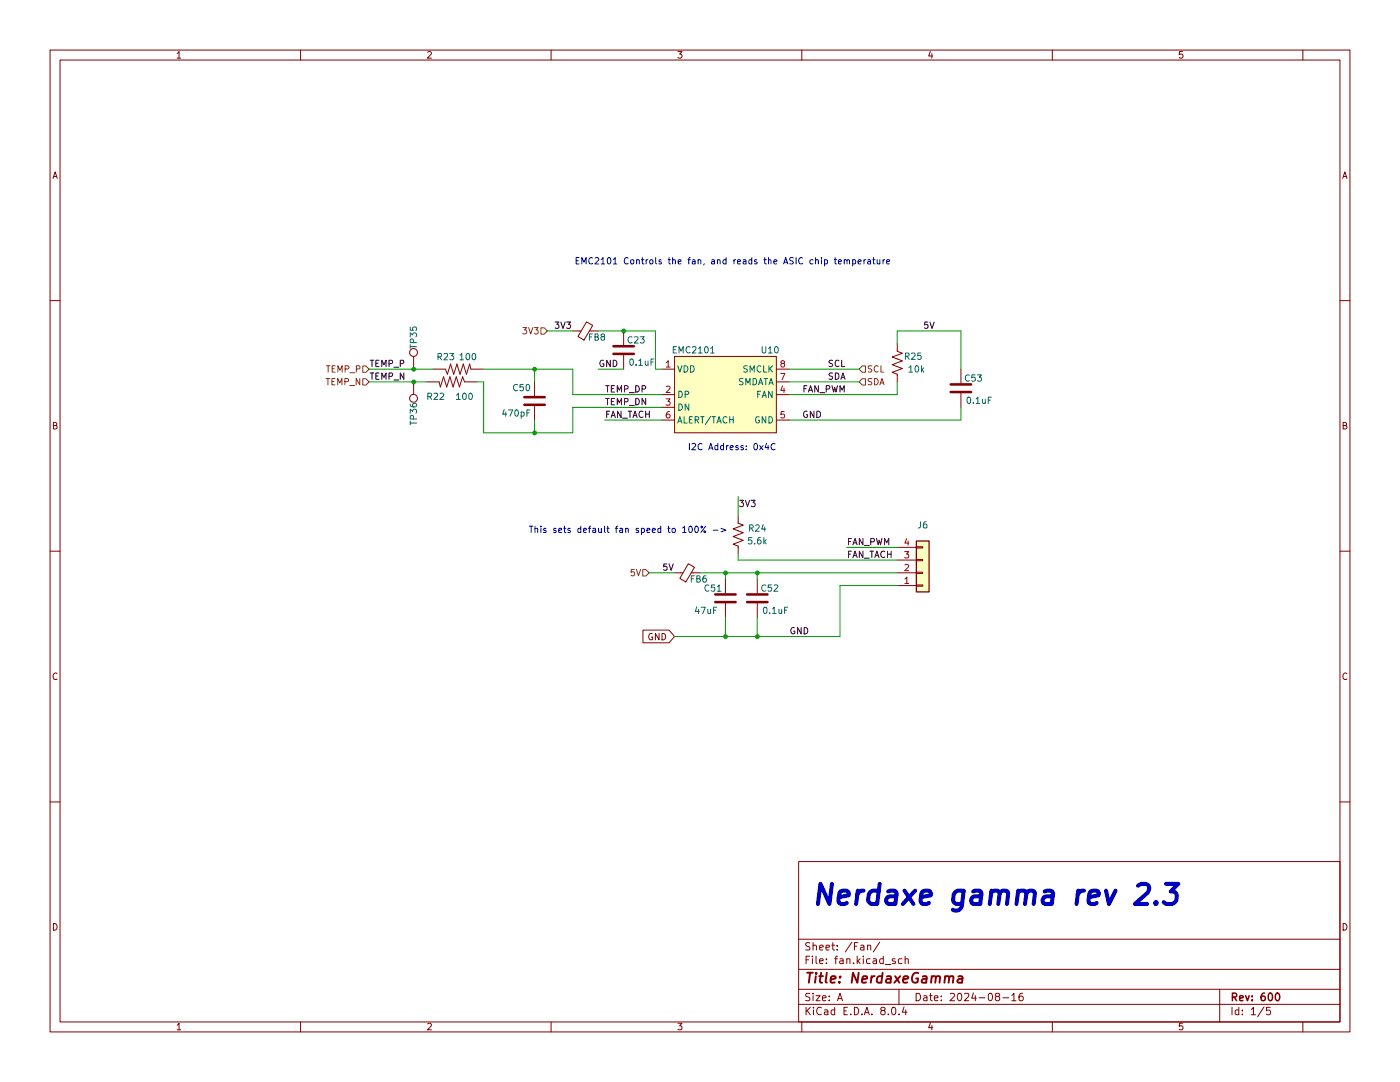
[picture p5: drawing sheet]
(kicad_sch
 (version 20231120)
 (generator "eeschema")
 (generator_version "8.0")
 (paper "A")
 (title_block
  (title "NerdaxeGamma")
  (date "2024-08-16")
  (rev "600"))
 (lib_symbols
  (symbol "Connector:TestPoint"
   (pin_numbers hide)
   (pin_names
    (offset 0.762) hide) (exclude_from_sim no) (in_bom yes) (on_board yes)
   (property "Reference" "TP" (at 0 6.858 0) (effects (font (size 1.27 1.27))))
   (property "Value" "TestPoint" (at 0 5.08 0) (effects (font (size 1.27 1.27))))
   (property "Footprint" "" (at 5.08 0 0) (effects (font (size 1.27 1.27)) (hide yes)))
   (property "Datasheet" "~" (at 5.08 0 0) (effects (font (size 1.27 1.27)) (hide yes)))
   (property "Description" "test point" (at 0 0 0) (effects (font (size 1.27 1.27)) (hide yes)))
   (symbol "TestPoint_0_1"
    (circle (center 0 3.302) (radius 0.762) (stroke (width 0) (type default)) (fill (type none))))
   (symbol "TestPoint_1_1"
    (pin passive line (at 0 0 90) (length 2.54) (name "1" (effects (font (size 1.27 1.27)))) (number "1" (effects (font (size 1.27 1.27)))))))
  (symbol "Connector_Generic:Conn_01x04"
   (pin_names
    (offset 1.016) hide) (exclude_from_sim no) (in_bom yes) (on_board yes)
   (property "Reference" "J" (at 0 5.08 0) (effects (font (size 1.27 1.27))))
   (property "Value" "Conn_01x04" (at 0 -7.62 0) (effects (font (size 1.27 1.27))))
   (property "Footprint" "" (at 0 0 0) (effects (font (size 1.27 1.27)) (hide yes)))
   (property "Datasheet" "~" (at 0 0 0) (effects (font (size 1.27 1.27)) (hide yes)))
   (property "Description" "Generic connector, single row, 01x04, script generated (kicad-library-utils/schlib/autogen/connector/)" (at 0 0 0) (effects (font (size 1.27 1.27)) (hide yes)))
   (symbol "Conn_01x04_1_1"
    (rectangle (start -1.27 -4.953) (end 0 -5.207) (stroke (width 0.1524) (type default)) (fill (type none)))
    (rectangle (start -1.27 -2.413) (end 0 -2.667) (stroke (width 0.1524) (type default)) (fill (type none)))
    (rectangle (start -1.27 0.127) (end 0 -0.127) (stroke (width 0.1524) (type default)) (fill (type none)))
    (rectangle (start -1.27 2.667) (end 0 2.413) (stroke (width 0.1524) (type default)) (fill (type none)))
    (rectangle (start -1.27 3.81) (end 1.27 -6.35) (stroke (width 0.254) (type default)) (fill (type background)))
    (pin passive line (at -5.08 2.54 0) (length 3.81) (name "Pin_1" (effects (font (size 1.27 1.27)))) (number "1" (effects (font (size 1.27 1.27)))))
    (pin passive line (at -5.08 0 0) (length 3.81) (name "Pin_2" (effects (font (size 1.27 1.27)))) (number "2" (effects (font (size 1.27 1.27)))))
    (pin passive line (at -5.08 -2.54 0) (length 3.81) (name "Pin_3" (effects (font (size 1.27 1.27)))) (number "3" (effects (font (size 1.27 1.27)))))
    (pin passive line (at -5.08 -5.08 0) (length 3.81) (name "Pin_4" (effects (font (size 1.27 1.27)))) (number "4" (effects (font (size 1.27 1.27)))))))
  (symbol "DayMiner-eagle-import:RESISTOR0402-RES" (exclude_from_sim no) (in_bom yes) (on_board yes)
   (property "Reference" "R" (at -3.81 1.4986 0) (effects (font (size 1.778 1.5113)) (justify left bottom)))
   (property "Value" "RESISTOR0402-RES" (at -3.81 -3.302 0) (effects (font (size 1.778 1.5113)) (justify left bottom)))
   (property "Footprint" "" (at 0 0 0) (effects (font (size 1.27 1.27)) (hide yes)))
   (property "Datasheet" "" (at 0 0 0) (effects (font (size 1.27 1.27)) (hide yes)))
   (property "Description" "" (at 0 0 0) (effects (font (size 1.27 1.27)) (hide yes)))
   (property "ki_locked" "" (at 0 0 0) (effects (font (size 1.27 1.27))))
   (symbol "RESISTOR0402-RES_1_0"
    (polyline (pts (xy -2.54 0) (xy -2.159 1.016)) (stroke (width 0.1524) (type default)) (fill (type none)))
    (polyline (pts (xy -2.159 1.016) (xy -1.524 -1.016)) (stroke (width 0.1524) (type default)) (fill (type none)))
    (polyline (pts (xy -1.524 -1.016) (xy -0.889 1.016)) (stroke (width 0.1524) (type default)) (fill (type none)))
    (polyline (pts (xy -0.889 1.016) (xy -0.254 -1.016)) (stroke (width 0.1524) (type default)) (fill (type none)))
    (polyline (pts (xy -0.254 -1.016) (xy 0.381 1.016)) (stroke (width 0.1524) (type default)) (fill (type none)))
    (polyline (pts (xy 0.381 1.016) (xy 1.016 -1.016)) (stroke (width 0.1524) (type default)) (fill (type none)))
    (polyline (pts (xy 1.016 -1.016) (xy 1.651 1.016)) (stroke (width 0.1524) (type default)) (fill (type none)))
    (polyline (pts (xy 1.651 1.016) (xy 2.286 -1.016)) (stroke (width 0.1524) (type default)) (fill (type none)))
    (polyline (pts (xy 2.286 -1.016) (xy 2.54 0)) (stroke (width 0.1524) (type default)) (fill (type none)))
    (pin passive line (at -5.08 0 0) (length 2.54) (name "1" (effects (font (size 0 0)))) (number "1" (effects (font (size 0 0)))))
    (pin passive line (at 5.08 0 180) (length 2.54) (name "2" (effects (font (size 0 0)))) (number "2" (effects (font (size 0 0)))))))
  (symbol "Device:C"
   (pin_numbers hide)
   (pin_names
    (offset 0.254)) (exclude_from_sim no) (in_bom yes) (on_board yes)
   (property "Reference" "C" (at 0.635 2.54 0) (effects (font (size 1.27 1.27)) (justify left)))
   (property "Value" "C" (at 0.635 -2.54 0) (effects (font (size 1.27 1.27)) (justify left)))
   (property "Footprint" "" (at 0.9652 -3.81 0) (effects (font (size 1.27 1.27)) (hide yes)))
   (property "Datasheet" "~" (at 0 0 0) (effects (font (size 1.27 1.27)) (hide yes)))
   (property "Description" "Unpolarized capacitor" (at 0 0 0) (effects (font (size 1.27 1.27)) (hide yes)))
   (symbol "C_0_1"
    (polyline (pts (xy -2.032 -0.762) (xy 2.032 -0.762)) (stroke (width 0.508) (type default)) (fill (type none)))
    (polyline (pts (xy -2.032 0.762) (xy 2.032 0.762)) (stroke (width 0.508) (type default)) (fill (type none))))
   (symbol "C_1_1"
    (pin passive line (at 0 3.81 270) (length 2.794) (name "~" (effects (font (size 1.27 1.27)))) (number "1" (effects (font (size 1.27 1.27)))))
    (pin passive line (at 0 -3.81 90) (length 2.794) (name "~" (effects (font (size 1.27 1.27)))) (number "2" (effects (font (size 1.27 1.27)))))))
  (symbol "Device:FerriteBead_Small"
   (pin_numbers hide)
   (pin_names
    (offset 0)) (exclude_from_sim no) (in_bom yes) (on_board yes)
   (property "Reference" "FB" (at 1.905 1.27 0) (effects (font (size 1.27 1.27)) (justify left)))
   (property "Value" "FerriteBead_Small" (at 1.905 -1.27 0) (effects (font (size 1.27 1.27)) (justify left)))
   (property "Footprint" "" (at -1.778 0 90) (effects (font (size 1.27 1.27)) (hide yes)))
   (property "Datasheet" "~" (at 0 0 0) (effects (font (size 1.27 1.27)) (hide yes)))
   (property "Description" "Ferrite bead, small symbol" (at 0 0 0) (effects (font (size 1.27 1.27)) (hide yes)))
   (symbol "FerriteBead_Small_0_1"
    (polyline (pts (xy 0 -1.27) (xy 0 -0.7874)) (stroke (width 0) (type default)) (fill (type none)))
    (polyline (pts (xy 0 0.889) (xy 0 1.2954)) (stroke (width 0) (type default)) (fill (type none)))
    (polyline (pts (xy -1.8288 0.2794) (xy -1.1176 1.4986) (xy 1.8288 -0.2032) (xy 1.1176 -1.4224) (xy -1.8288 0.2794)) (stroke (width 0) (type default)) (fill (type none))))
   (symbol "FerriteBead_Small_1_1"
    (pin passive line (at 0 2.54 270) (length 1.27) (name "~" (effects (font (size 1.27 1.27)))) (number "1" (effects (font (size 1.27 1.27)))))
    (pin passive line (at 0 -2.54 90) (length 1.27) (name "~" (effects (font (size 1.27 1.27)))) (number "2" (effects (font (size 1.27 1.27)))))))
  (symbol "Device:R_US"
   (pin_numbers hide)
   (pin_names
    (offset 0)) (exclude_from_sim no) (in_bom yes) (on_board yes)
   (property "Reference" "R" (at 2.54 0 90) (effects (font (size 1.27 1.27))))
   (property "Value" "R_US" (at -2.54 0 90) (effects (font (size 1.27 1.27))))
   (property "Footprint" "" (at 1.016 -0.254 90) (effects (font (size 1.27 1.27)) (hide yes)))
   (property "Datasheet" "~" (at 0 0 0) (effects (font (size 1.27 1.27)) (hide yes)))
   (property "Description" "Resistor, US symbol" (at 0 0 0) (effects (font (size 1.27 1.27)) (hide yes)))
   (symbol "R_US_0_1"
    (polyline (pts (xy 0 -2.286) (xy 0 -2.54)) (stroke (width 0) (type default)) (fill (type none)))
    (polyline (pts (xy 0 2.286) (xy 0 2.54)) (stroke (width 0) (type default)) (fill (type none)))
    (polyline (pts (xy 0 -0.762) (xy 1.016 -1.143) (xy 0 -1.524) (xy -1.016 -1.905) (xy 0 -2.286)) (stroke (width 0) (type default)) (fill (type none)))
    (polyline (pts (xy 0 0.762) (xy 1.016 0.381) (xy 0 0) (xy -1.016 -0.381) (xy 0 -0.762)) (stroke (width 0) (type default)) (fill (type none)))
    (polyline (pts (xy 0 2.286) (xy 1.016 1.905) (xy 0 1.524) (xy -1.016 1.143) (xy 0 0.762)) (stroke (width 0) (type default)) (fill (type none))))
   (symbol "R_US_1_1"
    (pin passive line (at 0 3.81 270) (length 1.27) (name "~" (effects (font (size 1.27 1.27)))) (number "1" (effects (font (size 1.27 1.27)))))
    (pin passive line (at 0 -3.81 90) (length 1.27) (name "~" (effects (font (size 1.27 1.27)))) (number "2" (effects (font (size 1.27 1.27)))))))
  (symbol "bitaxe:EMC2101" (exclude_from_sim no) (in_bom yes) (on_board yes)
   (property "Reference" "U7" (at 8.89 8.89 0) (effects (font (size 1.27 1.27))))
   (property "Value" "EMC2101" (at -6.35 8.89 0) (effects (font (size 1.27 1.27))))
   (property "Footprint" "Package_SO:TSSOP-8_3x3mm_P0.65mm" (at 12.7 -8.89 0) (effects (font (size 1.27 1.27)) (hide yes)))
   (property "Datasheet" "https://ww1.microchip.com/downloads/en/DeviceDoc/2101.pdf" (at 12.7 -8.89 0) (effects (font (size 1.27 1.27)) (hide yes)))
   (property "Description" "" (at 0 0 0) (effects (font (size 1.27 1.27)) (hide yes)))
   (property "DK" "EMC2101-R-ACZL-CT-ND" (at 0 0 0) (effects (font (size 1.27 1.27)) (hide yes)))
   (property "PARTNO" "EMC2101-R-ACZL-TR" (at 0 0 0) (effects (font (size 1.27 1.27)) (hide yes)))
   (symbol "EMC2101_0_1"
    (rectangle (start -10.16 7.62) (end 10.16 -7.62) (stroke (width 0.1524) (type default)) (fill (type background))))
   (symbol "EMC2101_1_1"
    (pin power_in line (at -12.7 5.08 0) (length 2.54) (name "VDD" (effects (font (size 1.27 1.27)))) (number "1" (effects (font (size 1.27 1.27)))))
    (pin input line (at -12.7 0 0) (length 2.54) (name "DP" (effects (font (size 1.27 1.27)))) (number "2" (effects (font (size 1.27 1.27)))))
    (pin input line (at -12.7 -2.54 0) (length 2.54) (name "DN" (effects (font (size 1.27 1.27)))) (number "3" (effects (font (size 1.27 1.27)))))
    (pin output line (at 12.7 0 180) (length 2.54) (name "FAN" (effects (font (size 1.27 1.27)))) (number "4" (effects (font (size 1.27 1.27)))))
    (pin power_in line (at 12.7 -5.08 180) (length 2.54) (name "GND" (effects (font (size 1.27 1.27)))) (number "5" (effects (font (size 1.27 1.27)))))
    (pin input line (at -12.7 -5.08 0) (length 2.54) (name "ALERT/TACH" (effects (font (size 1.27 1.27)))) (number "6" (effects (font (size 1.27 1.27)))))
    (pin input line (at 12.7 2.54 180) (length 2.54) (name "SMDATA" (effects (font (size 1.27 1.27)))) (number "7" (effects (font (size 1.27 1.27)))))
    (pin input line (at 12.7 5.08 180) (length 2.54) (name "SMCLK" (effects (font (size 1.27 1.27)))) (number "8" (effects (font (size 1.27 1.27))))))))
 (junction
  (at 82.55 73.66)
  (diameter 0)
  (color 0 0 0 0))
 (junction
  (at 82.55 76.2)
  (diameter 0)
  (color 0 0 0 0))
 (junction
  (at 151.13 114.3)
  (diameter 0)
  (color 0 0 0 0))
 (junction
  (at 124.46 66.04)
  (diameter 0)
  (color 0 0 0 0))
 (junction
  (at 106.68 86.36)
  (diameter 0)
  (color 0 0 0 0))
 (junction
  (at 144.78 114.3)
  (diameter 0)
  (color 0 0 0 0))
 (junction
  (at 106.68 73.66)
  (diameter 0)
  (color 0 0 0 0))
 (junction
  (at 144.78 127)
  (diameter 0)
  (color 0 0 0 0))
 (junction
  (at 151.13 127)
  (diameter 0)
  (color 0 0 0 0))
 (wire
  (pts (xy 157.48 73.66) (xy 171.45 73.66))
  (stroke (width 0) (type default)))
 (wire
  (pts (xy 144.78 123.19) (xy 144.78 127))
  (stroke (width 0) (type default)))
 (wire
  (pts (xy 132.08 78.74) (xy 114.3 78.74))
  (stroke (width 0) (type default)))
 (wire
  (pts (xy 130.81 66.04) (xy 124.46 66.04))
  (stroke (width 0) (type default)))
 (wire
  (pts (xy 144.78 127) (xy 151.13 127))
  (stroke (width 0) (type default)))
 (wire
  (pts (xy 179.07 66.04) (xy 191.77 66.04))
  (stroke (width 0) (type default)))
 (wire
  (pts (xy 120.65 83.82) (xy 132.08 83.82))
  (stroke (width 0) (type default)))
 (wire
  (pts (xy 147.32 111.76) (xy 179.07 111.76))
  (stroke (width 0) (type default)))
 (wire
  (pts (xy 157.48 76.2) (xy 171.45 76.2))
  (stroke (width 0) (type default)))
 (wire
  (pts (xy 144.78 114.3) (xy 151.13 114.3))
  (stroke (width 0) (type default)))
 (wire
  (pts (xy 114.3 81.28) (xy 114.3 86.36))
  (stroke (width 0) (type default)))
 (wire
  (pts (xy 109.22 66.04) (xy 114.3 66.04))
  (stroke (width 0) (type default)))
 (wire
  (pts (xy 167.64 116.84) (xy 167.64 127))
  (stroke (width 0) (type default)))
 (wire
  (pts (xy 129.54 114.3) (xy 134.62 114.3))
  (stroke (width 0) (type default)))
 (wire
  (pts (xy 191.77 81.28) (xy 191.77 83.82))
  (stroke (width 0) (type default)))
 (wire
  (pts (xy 119.38 66.04) (xy 124.46 66.04))
  (stroke (width 0) (type default)))
 (wire
  (pts (xy 82.55 73.66) (xy 86.36 73.66))
  (stroke (width 0) (type default)))
 (wire
  (pts (xy 191.77 66.04) (xy 191.77 73.66))
  (stroke (width 0) (type default)))
 (wire
  (pts (xy 96.52 86.36) (xy 106.68 86.36))
  (stroke (width 0) (type default)))
 (wire
  (pts (xy 179.07 66.04) (xy 179.07 68.58))
  (stroke (width 0) (type default)))
 (wire
  (pts (xy 96.52 76.2) (xy 96.52 86.36))
  (stroke (width 0) (type default)))
 (wire
  (pts (xy 151.13 114.3) (xy 179.07 114.3))
  (stroke (width 0) (type default)))
 (wire
  (pts (xy 114.3 73.66) (xy 106.68 73.66))
  (stroke (width 0) (type default)))
 (wire
  (pts (xy 151.13 114.3) (xy 151.13 115.57))
  (stroke (width 0) (type default)))
 (wire
  (pts (xy 114.3 86.36) (xy 106.68 86.36))
  (stroke (width 0) (type default)))
 (wire
  (pts (xy 179.07 78.74) (xy 179.07 76.2))
  (stroke (width 0) (type default)))
 (wire
  (pts (xy 167.64 116.84) (xy 179.07 116.84))
  (stroke (width 0) (type default)))
 (wire
  (pts (xy 96.52 76.2) (xy 95.25 76.2))
  (stroke (width 0) (type default)))
 (wire
  (pts (xy 168.91 109.22) (xy 179.07 109.22))
  (stroke (width 0) (type default)))
 (wire
  (pts (xy 130.81 73.66) (xy 132.08 73.66))
  (stroke (width 0) (type default)))
 (wire
  (pts (xy 119.38 73.66) (xy 124.46 73.66))
  (stroke (width 0) (type default)))
 (wire
  (pts (xy 157.48 83.82) (xy 191.77 83.82))
  (stroke (width 0) (type default)))
 (wire
  (pts (xy 82.55 76.2) (xy 85.09 76.2))
  (stroke (width 0) (type default)))
 (wire
  (pts (xy 147.32 110.49) (xy 147.32 111.76))
  (stroke (width 0) (type default)))
 (wire
  (pts (xy 132.08 81.28) (xy 114.3 81.28))
  (stroke (width 0) (type default)))
 (wire
  (pts (xy 106.68 73.66) (xy 106.68 76.2))
  (stroke (width 0) (type default)))
 (wire
  (pts (xy 157.48 78.74) (xy 179.07 78.74))
  (stroke (width 0) (type default)))
 (wire
  (pts (xy 134.62 127) (xy 144.78 127))
  (stroke (width 0) (type default)))
 (wire
  (pts (xy 144.78 114.3) (xy 144.78 115.57))
  (stroke (width 0) (type default)))
 (wire
  (pts (xy 151.13 127) (xy 167.64 127))
  (stroke (width 0) (type default)))
 (wire
  (pts (xy 114.3 78.74) (xy 114.3 73.66))
  (stroke (width 0) (type default)))
 (wire
  (pts (xy 130.81 73.66) (xy 130.81 66.04))
  (stroke (width 0) (type default)))
 (wire
  (pts (xy 106.68 83.82) (xy 106.68 86.36))
  (stroke (width 0) (type default)))
 (wire
  (pts (xy 139.7 114.3) (xy 144.78 114.3))
  (stroke (width 0) (type default)))
 (wire
  (pts (xy 73.66 76.2) (xy 82.55 76.2))
  (stroke (width 0) (type default)))
 (wire
  (pts (xy 147.32 99.06) (xy 147.32 102.87))
  (stroke (width 0) (type default)))
 (wire
  (pts (xy 106.68 73.66) (xy 96.52 73.66))
  (stroke (width 0) (type default)))
 (wire
  (pts (xy 151.13 123.19) (xy 151.13 127))
  (stroke (width 0) (type default)))
 (wire
  (pts (xy 73.66 73.66) (xy 82.55 73.66))
  (stroke (width 0) (type default)))
 (text "Nerdaxe gamma rev 2.3"
  (exclude_from_sim no)
  (at 198.882 178.816 0)
  (effects (font (size 4 4) (thickness 0.8)
    (bold yes)
    (italic yes))))
 (text "EMC2101 Controls the fan, and reads the ASIC chip temperature"
  (exclude_from_sim no)
  (at 114.554 53.086 0)
  (effects (font (size 1.27 1.27)) (justify left bottom)))
 (text "This sets default fan speed to 100% ->"
  (exclude_from_sim no)
  (at 105.41 106.68 0)
  (effects (font (size 1.27 1.27)) (justify left bottom)))
 (text "I2C Address: 0x4C"
  (exclude_from_sim no)
  (at 137.16 90.17 0)
  (effects (font (size 1.27 1.27)) (justify left bottom)))
 (label "5V"
  (at 184.15 66.04 0)
  (fields_autoplaced yes)
  (effects (font (size 1.27 1.27)) (justify left bottom)))
 (label "FAN_PWM"
  (at 160.02 78.74 0)
  (fields_autoplaced yes)
  (effects (font (size 1.27 1.27)) (justify left bottom)))
 (label "TEMP_DN"
  (at 120.65 81.28 0)
  (fields_autoplaced yes)
  (effects (font (size 1.27 1.27)) (justify left bottom)))
 (label "GND"
  (at 160.02 83.82 0)
  (fields_autoplaced yes)
  (effects (font (size 1.27 1.27)) (justify left bottom)))
 (label "TEMP_P"
  (at 73.66 73.66 0)
  (fields_autoplaced yes)
  (effects (font (size 1.27 1.27)) (justify left bottom)))
 (label "SCL"
  (at 165.1 73.66 0)
  (fields_autoplaced yes)
  (effects (font (size 1.27 1.27)) (justify left bottom)))
 (label "3V3"
  (at 147.32 101.6 0)
  (fields_autoplaced yes)
  (effects (font (size 1.27 1.27)) (justify left bottom)))
 (label "FAN_TACH"
  (at 120.65 83.82 0)
  (fields_autoplaced yes)
  (effects (font (size 1.27 1.27)) (justify left bottom)))
 (label "GND"
  (at 157.48 127 0)
  (fields_autoplaced yes)
  (effects (font (size 1.27 1.27)) (justify left bottom)))
 (label "FAN_PWM"
  (at 168.91 109.22 0)
  (fields_autoplaced yes)
  (effects (font (size 1.27 1.27)) (justify left bottom)))
 (label "3V3"
  (at 110.49 66.04 0)
  (fields_autoplaced yes)
  (effects (font (size 1.27 1.27)) (justify left bottom)))
 (label "5V"
  (at 132.08 114.3 0)
  (fields_autoplaced yes)
  (effects (font (size 1.27 1.27)) (justify left bottom)))
 (label "GND"
  (at 119.38 73.66 0)
  (fields_autoplaced yes)
  (effects (font (size 1.27 1.27)) (justify left bottom)))
 (label "SDA"
  (at 165.1 76.2 0)
  (fields_autoplaced yes)
  (effects (font (size 1.27 1.27)) (justify left bottom)))
 (label "TEMP_DP"
  (at 120.65 78.74 0)
  (fields_autoplaced yes)
  (effects (font (size 1.27 1.27)) (justify left bottom)))
 (label "TEMP_N"
  (at 73.66 76.2 0)
  (fields_autoplaced yes)
  (effects (font (size 1.27 1.27)) (justify left bottom)))
 (label "FAN_TACH"
  (at 168.91 111.76 0)
  (fields_autoplaced yes)
  (effects (font (size 1.27 1.27)) (justify left bottom)))
 (global_label "GND"
  (shape input)
  (at 134.62 127 180)
  (fields_autoplaced yes)
  (effects (font (size 1.27 1.27)) (justify right))
  (property "Intersheetrefs" "${INTERSHEET_REFS}" (at 127.7643 127 0) (effects (font (size 1.27 1.27)) (justify right) (hide yes))))
 (hierarchical_label "5V"
  (shape input)
  (at 129.54 114.3 180)
  (fields_autoplaced yes)
  (effects (font (size 1.27 1.27)) (justify right)))
 (hierarchical_label "TEMP_P"
  (shape input)
  (at 73.66 73.66 180)
  (fields_autoplaced yes)
  (effects (font (size 1.27 1.27)) (justify right)))
 (hierarchical_label "TEMP_N"
  (shape input)
  (at 73.66 76.2 180)
  (fields_autoplaced yes)
  (effects (font (size 1.27 1.27)) (justify right)))
 (hierarchical_label "SCL"
  (shape input)
  (at 171.45 73.66 0)
  (fields_autoplaced yes)
  (effects (font (size 1.27 1.27)) (justify left)))
 (hierarchical_label "3V3"
  (shape input)
  (at 109.22 66.04 180)
  (fields_autoplaced yes)
  (effects (font (size 1.27 1.27)) (justify right)))
 (hierarchical_label "SDA"
  (shape input)
  (at 171.45 76.2 0)
  (fields_autoplaced yes)
  (effects (font (size 1.27 1.27)) (justify left)))
 (symbol
  (lib_id "Device:FerriteBead_Small")
  (at 137.16 114.3 90)
  (unit 1)
  (exclude_from_sim no)
  (in_bom yes)
  (on_board yes)
  (dnp no)
  (property "Reference" "FB6" (at 139.446 115.57 90) (effects (font (size 1.27 1.27))))
  (property "Value" "BLM21PG221SN1D" (at 133.096 117.602 90) (effects (font (size 1.27 1.27)) (hide yes)))
  (property "Footprint" "Resistor_SMD:R_0805_2012Metric" (at 137.16 116.078 90) (effects (font (size 1.27 1.27)) (hide yes)))
  (property "Datasheet" "~" (at 137.16 114.3 0) (effects (font (size 1.27 1.27)) (hide yes)))
  (property "Description" "Ferrite bead, small symbol" (at 137.16 114.3 0) (effects (font (size 1.27 1.27)) (hide yes)))
  (pin "1")
  (pin "2")
  (instances (project "nerdaxe-gamma_v2.2" (path "" (reference "FB6") (unit 1)))))
 (symbol
  (lib_id "Device:FerriteBead_Small")
  (at 116.84 66.04 90)
  (unit 1)
  (exclude_from_sim no)
  (in_bom yes)
  (on_board yes)
  (dnp no)
  (property "Reference" "FB8" (at 119.126 67.31 90) (effects (font (size 1.27 1.27))))
  (property "Value" "BLM21PG221SN1D" (at 112.776 69.342 90) (effects (font (size 1.27 1.27)) (hide yes)))
  (property "Footprint" "Resistor_SMD:R_0805_2012Metric" (at 116.84 67.818 90) (effects (font (size 1.27 1.27)) (hide yes)))
  (property "Datasheet" "~" (at 116.84 66.04 0) (effects (font (size 1.27 1.27)) (hide yes)))
  (property "Description" "Ferrite bead, small symbol" (at 116.84 66.04 0) (effects (font (size 1.27 1.27)) (hide yes)))
  (pin "1")
  (pin "2")
  (instances (project "nerdaxe-gamma_v2.2" (path "" (reference "FB8") (unit 1)))))
 (symbol
  (lib_id "Device:R_US")
  (at 147.32 106.68 180)
  (unit 1)
  (exclude_from_sim no)
  (in_bom yes)
  (on_board yes)
  (dnp no)
  (property "Reference" "R51" (at 151.13 105.41 0) (effects (font (size 1.27 1.27))))
  (property "Value" "5.6k" (at 151.13 107.95 0) (effects (font (size 1.27 1.27))))
  (property "Footprint" "Resistor_SMD:R_0402_1005Metric" (at 146.304 106.426 90) (effects (font (size 1.27 1.27)) (hide yes)))
  (property "Datasheet" "~" (at 147.32 106.68 0) (effects (font (size 1.27 1.27)) (hide yes)))
  (property "Description" "" (at 147.32 106.68 0) (effects (font (size 1.27 1.27)) (hide yes)))
  (property "DK" "13-RC0402FR-135K6LCT-ND" (at 147.32 106.68 0) (effects (font (size 1.27 1.27)) (hide yes)))
  (property "PARTNO" "RC0402FR-135K6L" (at 147.32 106.68 0) (effects (font (size 1.27 1.27)) (hide yes)))
  (pin "1")
  (pin "2")
  (instances (project "fan" (path "" (reference "R51") (unit 1))) (project "bitaxeGamma" (path "" (reference "R24") (unit 1)))))
 (symbol
  (lib_id "Device:C")
  (at 191.77 77.47 0)
  (mirror y)
  (unit 1)
  (exclude_from_sim no)
  (in_bom yes)
  (on_board yes)
  (dnp no)
  (property "Reference" "C53" (at 196.215 76.2 0) (effects (font (size 1.27 1.27)) (justify left bottom)))
  (property "Value" "0.1uF" (at 198.12 80.645 0) (effects (font (size 1.27 1.27)) (justify left bottom)))
  (property "Footprint" "Capacitor_SMD:C_0402_1005Metric" (at 191.77 77.47 0) (effects (font (size 1.27 1.27)) (hide yes)))
  (property "Datasheet" "" (at 191.77 77.47 0) (effects (font (size 1.27 1.27)) (hide yes)))
  (property "Description" "" (at 191.77 77.47 0) (effects (font (size 1.27 1.27)) (hide yes)))
  (property "DK" "1276-1234-1-ND" (at 191.77 77.47 0) (effects (font (size 1.27 1.27)) (hide yes)))
  (property "PARTNO" "CL05A104KO5NNNC" (at 191.77 77.47 0) (effects (font (size 1.27 1.27)) (hide yes)))
  (pin "1")
  (pin "2")
  (instances (project "bitaxeGamma" (path "" (reference "C53") (unit 1)))))
 (symbol
  (lib_id "Device:C")
  (at 151.13 119.38 0)
  (mirror y)
  (unit 1)
  (exclude_from_sim no)
  (in_bom yes)
  (on_board yes)
  (dnp no)
  (property "Reference" "C52" (at 155.575 118.11 0) (effects (font (size 1.27 1.27)) (justify left bottom)))
  (property "Value" "0.1uF" (at 157.48 122.555 0) (effects (font (size 1.27 1.27)) (justify left bottom)))
  (property "Footprint" "Capacitor_SMD:C_0402_1005Metric" (at 151.13 119.38 0) (effects (font (size 1.27 1.27)) (hide yes)))
  (property "Datasheet" "" (at 151.13 119.38 0) (effects (font (size 1.27 1.27)) (hide yes)))
  (property "Description" "" (at 151.13 119.38 0) (effects (font (size 1.27 1.27)) (hide yes)))
  (property "DK" "1276-1234-1-ND" (at 151.13 119.38 0) (effects (font (size 1.27 1.27)) (hide yes)))
  (property "PARTNO" "CL05A104KO5NNNC" (at 151.13 119.38 0) (effects (font (size 1.27 1.27)) (hide yes)))
  (pin "1")
  (pin "2")
  (instances (project "bitaxeGamma" (path "" (reference "C52") (unit 1)))))
 (symbol
  (lib_id "DayMiner-eagle-import:RESISTOR0402-RES")
  (at 90.17 76.2 0)
  (mirror y)
  (unit 1)
  (exclude_from_sim no)
  (in_bom yes)
  (on_board yes)
  (dnp no)
  (property "Reference" "R22" (at 88.9 79.88 0) (effects (font (size 1.27 1.27)) (justify left bottom)))
  (property "Value" "100" (at 94.615 79.88 0) (effects (font (size 1.27 1.27)) (justify left bottom)))
  (property "Footprint" "Resistor_SMD:R_0402_1005Metric" (at 90.17 76.2 0) (effects (font (size 1.27 1.27)) (hide yes)))
  (property "Datasheet" "~" (at 90.17 76.2 0) (effects (font (size 1.27 1.27)) (hide yes)))
  (property "Description" "" (at 90.17 76.2 0) (effects (font (size 1.27 1.27)) (hide yes)))
  (property "DK" "311-100LRCT-ND" (at 90.17 76.2 0) (effects (font (size 1.778 1.5113)) (justify left bottom) (hide yes)))
  (property "PARTNO" "RC0402FR-07100RL" (at 90.17 76.2 0) (effects (font (size 1.27 1.27)) (hide yes)))
  (pin "1")
  (pin "2")
  (instances (project "bitaxeGamma" (path "" (reference "R22") (unit 1)))))
 (symbol
  (lib_id "Device:C")
  (at 106.68 80.01 0)
  (mirror y)
  (unit 1)
  (exclude_from_sim no)
  (in_bom yes)
  (on_board yes)
  (dnp no)
  (property "Reference" "C50" (at 106.045 78.105 0) (effects (font (size 1.27 1.27)) (justify left bottom)))
  (property "Value" "470pF" (at 106.045 83.185 0) (effects (font (size 1.27 1.27)) (justify left bottom)))
  (property "Footprint" "Capacitor_SMD:C_0402_1005Metric" (at 106.68 80.01 0) (effects (font (size 1.27 1.27)) (hide yes)))
  (property "Datasheet" "" (at 106.68 80.01 0) (effects (font (size 1.27 1.27)) (hide yes)))
  (property "Description" "" (at 106.68 80.01 0) (effects (font (size 1.27 1.27)) (hide yes)))
  (property "DK" "1276-1566-1-ND" (at 106.68 80.01 0) (effects (font (size 1.778 1.5113)) (justify left bottom) (hide yes)))
  (property "PARTNO" "CL05B471KB5NNNC" (at 106.68 80.01 0) (effects (font (size 1.27 1.27)) (hide yes)))
  (pin "1")
  (pin "2")
  (instances (project "bitaxeGamma" (path "" (reference "C50") (unit 1)))))
 (symbol
  (lib_id "Device:C")
  (at 144.78 119.38 0)
  (unit 1)
  (exclude_from_sim no)
  (in_bom yes)
  (on_board yes)
  (dnp no)
  (property "Reference" "C51" (at 140.335 118.11 0) (effects (font (size 1.27 1.27)) (justify left bottom)))
  (property "Value" "47uF" (at 138.43 122.555 0) (effects (font (size 1.27 1.27)) (justify left bottom)))
  (property "Footprint" "Capacitor_SMD:C_1210_3225Metric" (at 144.78 119.38 0) (effects (font (size 1.27 1.27)) (hide yes)))
  (property "Datasheet" "" (at 144.78 119.38 0) (effects (font (size 1.27 1.27)) (hide yes)))
  (property "Description" "" (at 144.78 119.38 0) (effects (font (size 1.27 1.27)) (hide yes)))
  (property "DK" "1276-3376-1-ND" (at 144.78 119.38 0) (effects (font (size 1.27 1.27)) (hide yes)))
  (property "PARTNO" "CL32A476KOJNNNE" (at 144.78 119.38 0) (effects (font (size 1.27 1.27)) (hide yes)))
  (pin "1")
  (pin "2")
  (instances (project "bitaxeGamma" (path "" (reference "C51") (unit 1)))))
 (symbol
  (lib_id "Connector:TestPoint")
  (at 82.55 73.66 0)
  (unit 1)
  (exclude_from_sim no)
  (in_bom no)
  (on_board yes)
  (dnp no)
  (property "Reference" "TP35" (at 82.55 67.31 90) (effects (font (size 1.27 1.27))))
  (property "Value" "TestPoint" (at 83.8199 67.945 90) (effects (font (size 1.27 1.27)) (justify left) (hide yes)))
  (property "Footprint" "TestPoint:TestPoint_Pad_D1.5mm" (at 87.63 73.66 0) (effects (font (size 1.27 1.27)) (hide yes)))
  (property "Datasheet" "~" (at 87.63 73.66 0) (effects (font (size 1.27 1.27)) (hide yes)))
  (property "Description" "" (at 82.55 73.66 0) (effects (font (size 1.27 1.27)) (hide yes)))
  (pin "1")
  (instances (project "bitaxeGamma" (path "" (reference "TP35") (unit 1)))))
 (symbol
  (lib_id "Connector_Generic:Conn_01x04")
  (at 184.15 114.3 0)
  (mirror x)
  (unit 1)
  (exclude_from_sim no)
  (in_bom yes)
  (on_board yes)
  (dnp no)
  (fields_autoplaced yes)
  (property "Reference" "J6" (at 184.15 104.775 0) (effects (font (size 1.27 1.27))))
  (property "Value" "Conn_01x04" (at 184.15 104.775 0) (effects (font (size 1.27 1.27)) (hide yes)))
  (property "Footprint" "bitaxe:470531000" (at 184.15 114.3 0) (effects (font (size 1.27 1.27)) (hide yes)))
  (property "Datasheet" "~" (at 184.15 114.3 0) (effects (font (size 1.27 1.27)) (hide yes)))
  (property "Description" "" (at 184.15 114.3 0) (effects (font (size 1.27 1.27)) (hide yes)))
  (property "PARTNO" "0470531000" (at 184.15 114.3 0) (effects (font (size 1.27 1.27)) (hide yes)))
  (property "DK" "WM4330-ND" (at 184.15 114.3 0) (effects (font (size 1.27 1.27)) (hide yes)))
  (pin "1")
  (pin "2")
  (pin "3")
  (pin "4")
  (instances (project "bitaxeGamma" (path "" (reference "J6") (unit 1)))))
 (symbol
  (lib_id "Device:C")
  (at 124.46 69.85 0)
  (mirror y)
  (unit 1)
  (exclude_from_sim no)
  (in_bom yes)
  (on_board yes)
  (dnp no)
  (property "Reference" "C23" (at 128.905 68.58 0) (effects (font (size 1.27 1.27)) (justify left bottom)))
  (property "Value" "0.1uF" (at 130.81 73.025 0) (effects (font (size 1.27 1.27)) (justify left bottom)))
  (property "Footprint" "Capacitor_SMD:C_0402_1005Metric" (at 124.46 69.85 0) (effects (font (size 1.27 1.27)) (hide yes)))
  (property "Datasheet" "" (at 124.46 69.85 0) (effects (font (size 1.27 1.27)) (hide yes)))
  (property "Description" "" (at 124.46 69.85 0) (effects (font (size 1.27 1.27)) (hide yes)))
  (property "DK" "1276-1234-1-ND" (at 124.46 69.85 0) (effects (font (size 1.27 1.27)) (hide yes)))
  (property "PARTNO" "CL05A104KO5NNNC" (at 124.46 69.85 0) (effects (font (size 1.27 1.27)) (hide yes)))
  (pin "1")
  (pin "2")
  (instances (project "nerdaxe-gamma_v2.2" (path "" (reference "C23") (unit 1)))))
 (symbol
  (lib_id "Connector:TestPoint")
  (at 82.55 76.2 180)
  (unit 1)
  (exclude_from_sim no)
  (in_bom no)
  (on_board yes)
  (dnp no)
  (property "Reference" "TP36" (at 82.55 82.55 90) (effects (font (size 1.27 1.27))))
  (property "Value" "TestPoint" (at 81.2801 81.915 90) (effects (font (size 1.27 1.27)) (justify left) (hide yes)))
  (property "Footprint" "TestPoint:TestPoint_Pad_D1.5mm" (at 77.47 76.2 0) (effects (font (size 1.27 1.27)) (hide yes)))
  (property "Datasheet" "~" (at 77.47 76.2 0) (effects (font (size 1.27 1.27)) (hide yes)))
  (property "Description" "" (at 82.55 76.2 0) (effects (font (size 1.27 1.27)) (hide yes)))
  (pin "1")
  (instances (project "bitaxeGamma" (path "" (reference "TP36") (unit 1)))))
 (symbol
  (lib_id "DayMiner-eagle-import:RESISTOR0402-RES")
  (at 91.44 73.66 0)
  (mirror x)
  (unit 1)
  (exclude_from_sim no)
  (in_bom yes)
  (on_board yes)
  (dnp no)
  (property "Reference" "R23" (at 86.995 70.485 0) (effects (font (size 1.27 1.27)) (justify left bottom)))
  (property "Value" "100" (at 91.44 70.485 0) (effects (font (size 1.27 1.27)) (justify left bottom)))
  (property "Footprint" "Resistor_SMD:R_0402_1005Metric" (at 91.44 73.66 0) (effects (font (size 1.27 1.27)) (hide yes)))
  (property "Datasheet" "~" (at 91.44 73.66 0) (effects (font (size 1.27 1.27)) (hide yes)))
  (property "Description" "" (at 91.44 73.66 0) (effects (font (size 1.27 1.27)) (hide yes)))
  (property "DK" "311-100LRCT-ND" (at 91.44 73.66 0) (effects (font (size 1.778 1.5113)) (justify left bottom) (hide yes)))
  (property "PARTNO" "RC0402FR-07100RL" (at 91.44 73.66 0) (effects (font (size 1.27 1.27)) (hide yes)))
  (pin "1")
  (pin "2")
  (instances (project "bitaxeGamma" (path "" (reference "R23") (unit 1)))))
 (symbol
  (lib_id "Device:R_US")
  (at 179.07 72.39 180)
  (unit 1)
  (exclude_from_sim no)
  (in_bom yes)
  (on_board yes)
  (dnp no)
  (property "Reference" "R25" (at 182.245 71.12 0) (effects (font (size 1.27 1.27))))
  (property "Value" "10k" (at 182.88 73.66 0) (effects (font (size 1.27 1.27))))
  (property "Footprint" "Resistor_SMD:R_0402_1005Metric" (at 178.054 72.136 90) (effects (font (size 1.27 1.27)) (hide yes)))
  (property "Datasheet" "~" (at 179.07 72.39 0) (effects (font (size 1.27 1.27)) (hide yes)))
  (property "Description" "" (at 179.07 72.39 0) (effects (font (size 1.27 1.27)) (hide yes)))
  (property "DK" "311-10KJRCT-ND" (at 179.07 72.39 0) (effects (font (size 1.27 1.27)) (hide yes)))
  (property "PARTNO" "RC0402JR-0710KL" (at 179.07 72.39 0) (effects (font (size 1.27 1.27)) (hide yes)))
  (pin "1")
  (pin "2")
  (instances (project "bitaxeGamma" (path "" (reference "R25") (unit 1)))))
 (symbol
  (lib_id "bitaxe:EMC2101")
  (at 144.78 78.74 0)
  (unit 1)
  (exclude_from_sim no)
  (in_bom yes)
  (on_board yes)
  (dnp no)
  (property "Reference" "U10" (at 153.67 69.85 0) (effects (font (size 1.27 1.27))))
  (property "Value" "EMC2101" (at 138.43 69.85 0) (effects (font (size 1.27 1.27))))
  (property "Footprint" "Package_SO:TSSOP-8_3x3mm_P0.65mm" (at 157.48 87.63 0) (effects (font (size 1.27 1.27)) (hide yes)))
  (property "Datasheet" "https://ww1.microchip.com/downloads/en/DeviceDoc/2101.pdf" (at 157.48 87.63 0) (effects (font (size 1.27 1.27)) (hide yes)))
  (property "Description" "" (at 144.78 78.74 0) (effects (font (size 1.27 1.27)) (hide yes)))
  (property "DK" "EMC2101-R-ACZL-CT-ND" (at 144.78 78.74 0) (effects (font (size 1.27 1.27)) (hide yes)))
  (property "PARTNO" "EMC2101-R-ACZL-TR" (at 144.78 78.74 0) (effects (font (size 1.27 1.27)) (hide yes)))
  (pin "1")
  (pin "2")
  (pin "3")
  (pin "4")
  (pin "5")
  (pin "6")
  (pin "7")
  (pin "8")
  (instances (project "bitaxeGamma" (path "" (reference "U10") (unit 1))))))
